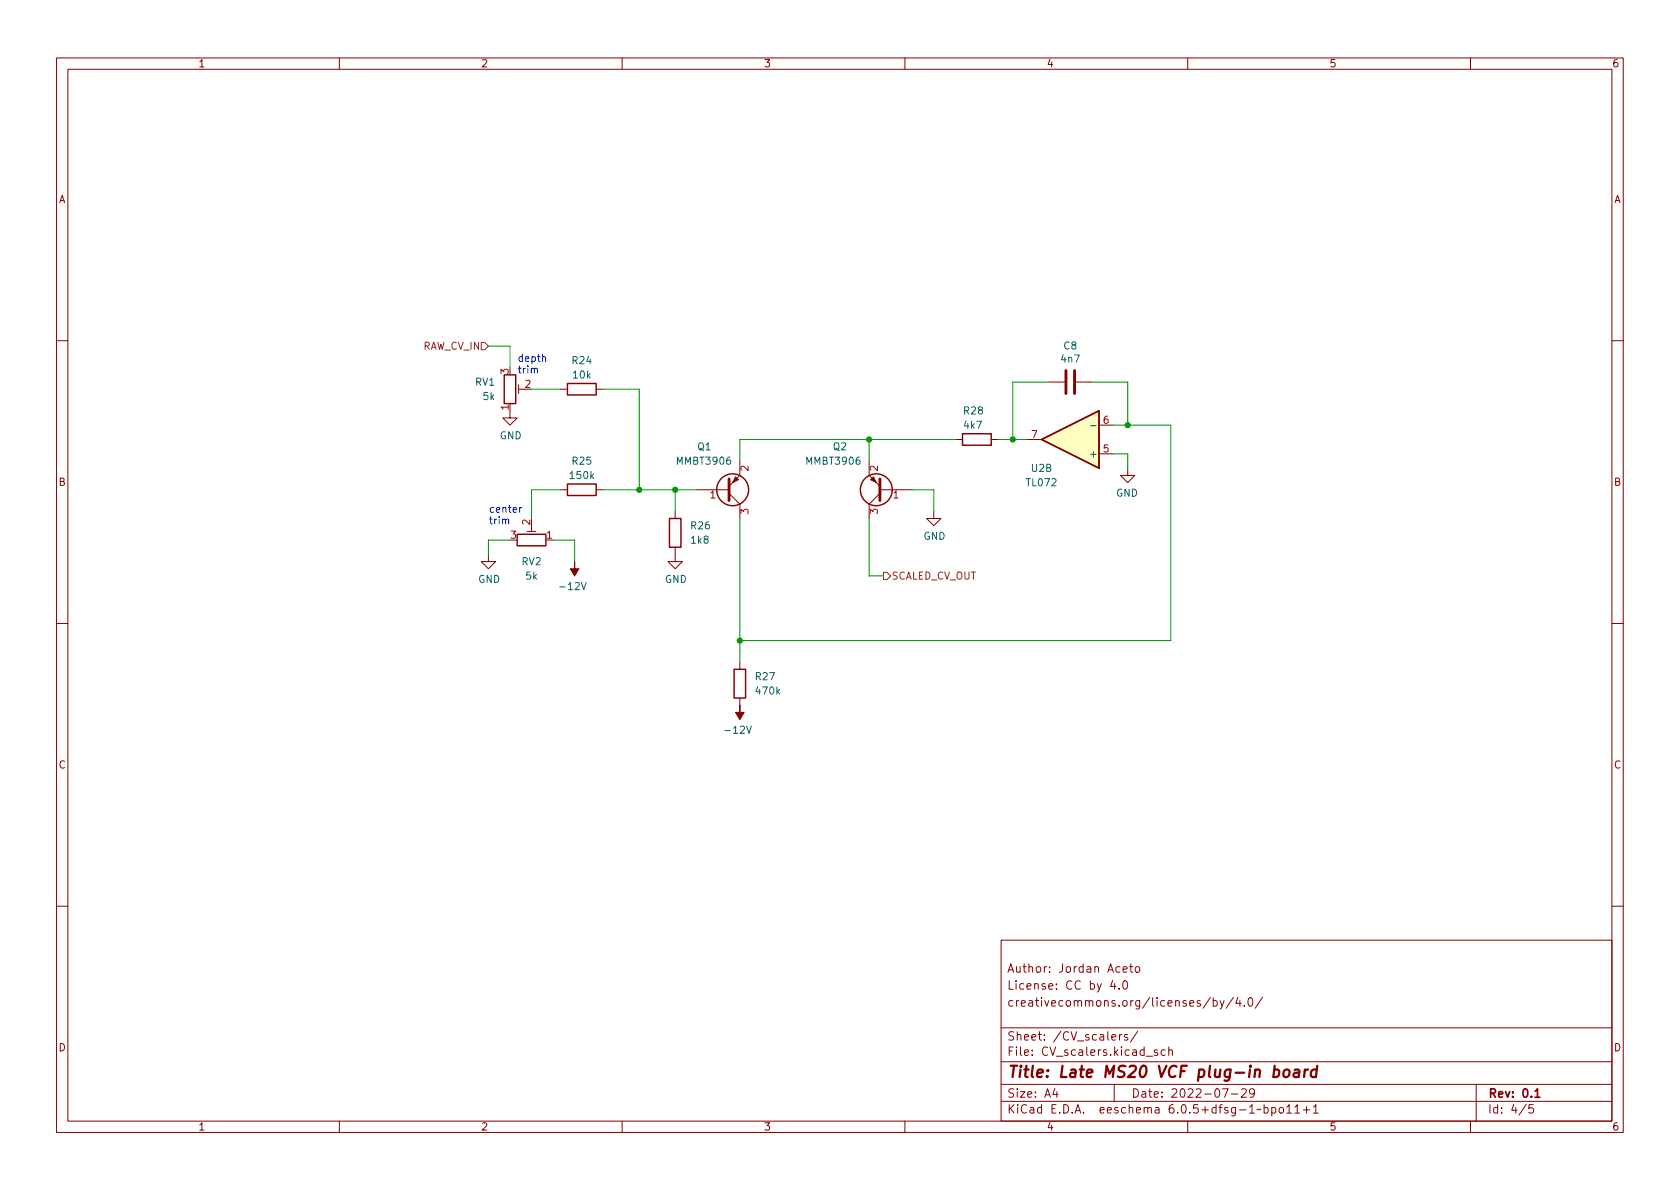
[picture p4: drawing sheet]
<svg xmlns="http://www.w3.org/2000/svg" width="297mm" height="210mm" viewBox="0 0 297 210" stroke-linecap="round" stroke-linejoin="round" font-family="sans-serif">
<g fill="none" stroke="#840000" stroke-width=".18">
<path d="M10 10.2h277v190.1h-277zM12 12.2h273v186.1h-273zM60 10.2v2M110 10.2v2M160 10.2v2M210 10.2v2M260 10.2v2M10 60.2h2M90.2 72.6v1.3h1.2l-1.2 1.3-1.3-1.3h1.3M91.7 68.8h1M91.7 68.1v1.5M99.1 68.8h1.2"/>
<path d="M105.4 68.8h1.3M168.9 77.7h1.3M175.3 77.7h1.2M181.6 77.7h2.5M185.4 67.6h2.8M190.2 67.6h2.8M194.3 75.2h2.5M285 60.2h2M86.4 98v1.3h1.2l-1.2 1.3-1.3-1.3h1.3M93.2 94h1.5M94 93v1M99.1 86.6h1.2"/>
<path d="M105.4 86.6h1.3M119.4 96.8v2.5h1.2l-1.2 1.3-1.3-1.3h1.3M119.4 90.4v1.3M123.2 86.6h5.7M128.9 87.2l1.9 1.9v2.6M130.8 81.5v2.6l-1.9 1.9M153.7 81.5v2.6l1.9 1.9M155.6 86.6h5.7M155.6 87.2l-1.9 1.9v2.6M165.1 90.4v1.3h1.3l-1.3 1.3-1.3-1.3h1.3M194.3 80.3h2.5M199.4 82.8v1.3h-1.3l1.3 1.2 1.3-1.2h-1.3"/>
<path d="M10 110.2h2M130.8 117.1v1.3M285 110.2h2M130.8 123.4v1.3M10 160.2h2M177 166.3h108v32h-108zM196.7 173.4l-.3 1h.9M197.1 173.9v1M197.9 174.8v.1M198.6 171.4l.7-.1-.1-.3-.4-.1-.2 .2v.8h.6M198.6 173.6l.3-.2a.81 .81 0 0 1 .5 .7 .81 .81 0 0 1-.3 .8h-.1a.81 .81 0 0 1-.4-1.3zM199.7 170.9h.6"/>
<path d="M199.9 170.4v1.3l.4 .2M200.9 171l.3-.1 .3 .3v.4l-.3 .3h-.3l-.2-.3v-.4zM214 176.4l-1.3 1.9M214.5 177l.4-.1 .3 .3v.4l-.1 .3h-.6M214.5 176.4v1.5M215.7 176.9l.4 1M216.4 176.9l-.5 1.4-.2 .1M218.1 176.4l-1.3 1.9M218.9 176.4l-.4 1h.9M219.2 176.9v1M220 177.8v.1M220.8 176.6l.2-.2a.81 .81 0 0 1 .6 .7 .81 .81 0 0 1-.3 .8h-.2a.81 .81 0 0 1-.3-1.3z"/>
<path d="M223.2 176.4l-1.3 1.9M285 160.2h2M60 198.3v2M110 198.3v2M160 198.3v2M177 194.8h108M177 191.8h108M177 187.8h108M177 181.8h108M186.5 192.5l-.4 1h1M186.9 193v1M196.6 183.4l.7-.1-.1-.3-.4-.1-.2 .2v.8h.6"/>
<path d="M197 191.8v3M197.9 182.9v1M198.4 182.9l-.3 .1-.2 .2M199.4 183l-.4-.1-.2 .2 .1 .3 .5 .1v.4h-.6M201.1 182.4l-1.2 1.9M202.6 186.8h1.2M204.6 185.7l-.3-.1-.2 .2v.3l.5 .1v.4h-.5M206 185.7l-.4-.1-.3 .3v.4l.1 .3h.6M206.6 185.8l.3-.2 .3 .1 .1 .9M206.6 185.1v1.5M210 198.3v2M216.1 192.5h1l-.6 1.5"/>
<path d="M217.7 193.5h1.2M219.5 192.7l.6-.2 .2 .2 .1 .3-1 1h1M221.8 193.2l-.3 .3-.4-.1-.2-.2 .2-.6 .4-.1 .2 .2a.99 .99 0 0 1-.3 1.3h-.3M223.5 195.9l.4-.1 .3 .3v.4l-.1 .3h-.6M223.5 195.3v1.5M224.9 195.9l.4-.1 .3 .3v.4l-.2 .3h-.5M224.9 195.8v1.5M226.3 195.9l.3-.1 .3 .3v.4l-.3 .3h-.3l-.2-.3v-.4zM227.5 195.8l.4-.5v1.5M227.5 196.8h.9M228.9 195.8l.5-.5v1.5M228.9 196.8h.9"/>
<path d="M230.4 196.3h1.2M231 195.7v1.1M232.2 195.8l.4-.5v1.5M232.2 196.8h.9M260 198.3v2M261 191.8v6.5M269.9 195.3l-1.3 1.9M271.1 195.3h-.7l-.1 .7 .2-.1 .5 .1 .2 .2-.1 .5-.2 .1-.6-.1"/>
</g>
<path d="M271.4 193l.4-.5v1.5M271.4 194h.9" fill="none" stroke="#840000" stroke-width=".3"/>
<path d="M225.3 189.2l.2-.1 .5 .1 .2 .3-.1 .6a.66 .66 0 0 1-1 .3M225.4 188.5l-.3 2M227.1 189.3a.52 .52 0 0 1 .5-.2 .52 .52 0 0 1 .4 .4l-.1 .6a.55 .55 0 0 1-.5 .4 .55 .55 0 0 1-.5-.4zM228.9 189.2l.2-.1 .6 .1-.1 1.3M229.7 189.6l-.7 .1a.4 .4 0 0 0-.3 .3 .4 .4 0 0 0 .2 .5l.7-.1M230.7 189.1l-.1 1.4M231.3 189.1l-.4 .1-.2 .3M232.8 189.2a.66 .66 0 0 0-1 .3v.6l.1 .3 .2 .1 .6-.1M232.9 188.5l-.2 2" fill="none" stroke="#840000" stroke-width=".4"/>
<g fill="none" stroke="#840000" stroke-width=".25">
<path d="M89.2 66.3h2v5.1h-2zM100.3 67.8h5.1v2h-5.1zM170.2 76.7h5.1v2h-5.1zM184.1 77.7l10.2-5.1v10.2zM91.4 94.5h5.1v2h-5.1zM100.3 85.6h5.1v2h-5.1zM118.4 91.7h2v5.1h-2zM129.8 118.4h2v5h-2z"/>
<circle cx="129.5" cy="86.6" r="2.82"/>
<circle cx="154.9" cy="86.6" r="2.82"/>
</g>
<path d="M188.5 65.5v4.1M190 65.5v4.1M128.9 84.7v3.8M155.6 84.7v3.8" fill="none" stroke="#840000" stroke-width=".51"/>
<g fill="#840000" stroke="#840000" stroke-width=".18">
<path d="M130 84.3l.6 .5-1.1 .5z"/>
<path d="M101.6 99.3v1.3h.8l-.8 1.2-.8-1.2h.8z"/>
<path d="M153.9 84.8l.5-.5 .5 1z"/>
<path d="M130.8 124.7v1.3h.8l-.8 1.2-.8-1.2h.8z"/>
</g>
<path d="M184.1 77.7l10.2-5.1v10.2z" fill="#ffffc2" stroke="#ffffc2" stroke-width=".18"/>
<path d="M192.8 75.3h1" fill="none" stroke="#006464" stroke-width=".18"/>
<path d="M85.1 60.6h.6l.7 .6-.7 .6h-.6zM156.2 101.2h.6l.7 .6-.7 .7h-.6z" fill="none" stroke="#725600" stroke-width=".18"/>
<path d="M94.5 65.3l.2-.2 .3 .1v.8M95.9 63.2l.2-.1h.3l.1 .8M89.4 92l.2-.2 .3 .1v.7M92.2 89.7l-.3 .3" fill="none" stroke="#0000c2" stroke-width=".18"/>
<g fill="none" stroke="#009600" stroke-width=".18">
<path d="M86.4 61.2h3.8v3.8M94 68.8h5.1M106.7 68.8h6.3v17.8M153.7 77.7v3.8M168.9 77.7h-38.1v3.8M176.5 77.7h5.1M185.4 67.6h-6.3v10.1M193 67.6h6.4v7.6M196.8 75.2h10.2v38.1h-76.2M90.2 95.5h-3.8v2.5M97.8 95.5h3.8v3.8M99.1 86.6h-5.1v5.1"/>
<path d="M106.7 86.6h16.5M119.4 86.6v3.8M130.8 91.7v25.4M153.7 91.7v10.1h2.5M161.3 86.6h3.8v3.8M196.8 80.3h2.6v2.5"/>
</g>
<g fill="#009600" stroke="#009600" stroke-width=".18">
<circle cx="153.7" cy="77.7" r=".46"/>
<circle cx="199.4" cy="75.2" r=".46"/>
<circle cx="179.1" cy="77.7" r=".46"/>
<circle cx="119.4" cy="86.6" r=".46"/>
<circle cx="113" cy="86.6" r=".46"/>
<circle cx="130.8" cy="113.3" r=".46"/>
</g>
<text font-size="2.8" fill="#840000" x="178" y="190.6">Title: Late MS20 VCF plug-in board</text>
<g font-size="2.1" fill="#840000">
<text x="178" y="172">Author: Jordan Aceto</text>
<text x="178" y="178">creativecommons.org/licenses/by/4.0/</text>
<text x="178" y="175">License: CC by 4.0</text>
<text x="178" y="184">Sheet: /CV_scalers/</text>
<text x="178" y="186.7">File: CV_scalers.kicad_sch</text>
<text x="178" y="196.9">KiCad E.D.A. eeschema 6.0.5+dfsg-1~bpo11+1</text>
<text x="178" y="194.1">Size: A4</text>
<text x="200" y="194.1">Date: 2022-07-29</text>
<text x="263" y="194.1">Rev: 0.1</text>
<text x="263" y="196.9">Id: 4/5</text>
</g>
<g font-size="1.8" fill="#840000">
<text x="35" y="11.9">1</text>
<text x="85" y="11.9">2</text>
<text x="135" y="11.9">3</text>
<text x="185" y="11.9">4</text>
<text x="235" y="11.9">5</text>
<text x="285" y="11.9">6</text>
<text x="10.3" y="35.9">A</text>
<text x="285.3" y="35.9">A</text>
<text x="10.3" y="85.9">B</text>
<text x="285.3" y="85.9">B</text>
<text x="10.3" y="135.9">C</text>
<text x="285.3" y="135.9">C</text>
<text x="10.3" y="185.9">D</text>
<text x="285.3" y="185.9">D</text>
<text x="35" y="199.9">1</text>
<text x="85" y="199.9">2</text>
<text x="135" y="199.9">3</text>
<text x="185" y="199.9">4</text>
<text x="235" y="199.9">5</text>
<text x="285" y="199.9">6</text>
</g>
<g font-size="1.8" fill="#725600">
<text x="74.6" y="61.8">RAW_CV_IN</text>
<text x="157.6" y="102.5">SCALED_CV_OUT</text>
</g>
<g font-size="1.8" fill="#0000c2">
<text x="91.4" y="64">depth</text>
<text x="91.4" y="66">trim</text>
<text x="86.4" y="90.7">center</text>
<text x="86.4" y="92.7">trim</text>
</g>
<g font-size="1.8" fill="#006464">
<text x="101.2" y="64.4">R24</text>
<text x="187.7" y="64.1">4n7</text>
<text x="188.1" y="61.8">C8</text>
<text x="84" y="68.2">RV1</text>
<text x="85.4" y="70.7">5k</text>
<text x="101.4" y="66.9">10k</text>
<text x="88.3" y="77.7">GND</text>
<text x="170.5" y="73.3">R28</text>
<text x="170.5" y="75.8">4k7</text>
<text x="101.2" y="82.2">R25</text>
<text x="119.8" y="82.2">MMBT3906</text>
<text x="123.4" y="79.6">Q1</text>
<text x="142.7" y="82.2">MMBT3906</text>
<text x="147.3" y="79.6">Q2</text>
<text x="182.4" y="83.4">U2B</text>
<text x="193.1" y="80.9">+</text>
<text x="100.9" y="84.7">150k</text>
<text x="181.6" y="86">TL072</text>
<text x="197.3" y="87.8">GND</text>
<text x="122.2" y="93.6">R26</text>
<text x="163.3" y="95.4">GND</text>
<text x="92.3" y="99.9">RV2</text>
<text x="122.2" y="96.1">1k8</text>
<text x="84.5" y="103.1">GND</text>
<text x="93" y="102.5">5k</text>
<text x="99.4" y="104.3">-12V</text>
<text x="117.5" y="103.1">GND</text>
<text x="133.7" y="120.3">R27</text>
<text x="133.8" y="122.8">470k</text>
<text x="128.6" y="129.7">-12V</text>
</g>
<g font-size="1.8" fill="#a90000">
<text x="89.9" y="66.1" transform="rotate(-90 89.9 66.1)">3</text>
<text x="92.9" y="68.6">2</text>
<text x="89.9" y="72.5" transform="rotate(-90 89.9 72.5)">1</text>
<text x="182.4" y="77.5">7</text>
<text x="195.1" y="74.9">6</text>
<text x="132.3" y="83.3" transform="rotate(-90 132.3 83.3)">2</text>
<text x="155.2" y="83.3" transform="rotate(-90 155.2 83.3)">2</text>
<text x="195.1" y="80">5</text>
<text x="125.6" y="88.1">1</text>
<text x="157.9" y="88.1">1</text>
<text x="90.3" y="95.2">3</text>
<text x="93.7" y="92.8" transform="rotate(-90 93.7 92.8)">2</text>
<text x="96.7" y="95.2">1</text>
<text x="132.3" y="90.9" transform="rotate(-90 132.3 90.9)">3</text>
<text x="155.2" y="90.9" transform="rotate(-90 155.2 90.9)">3</text>
</g>
</svg>
